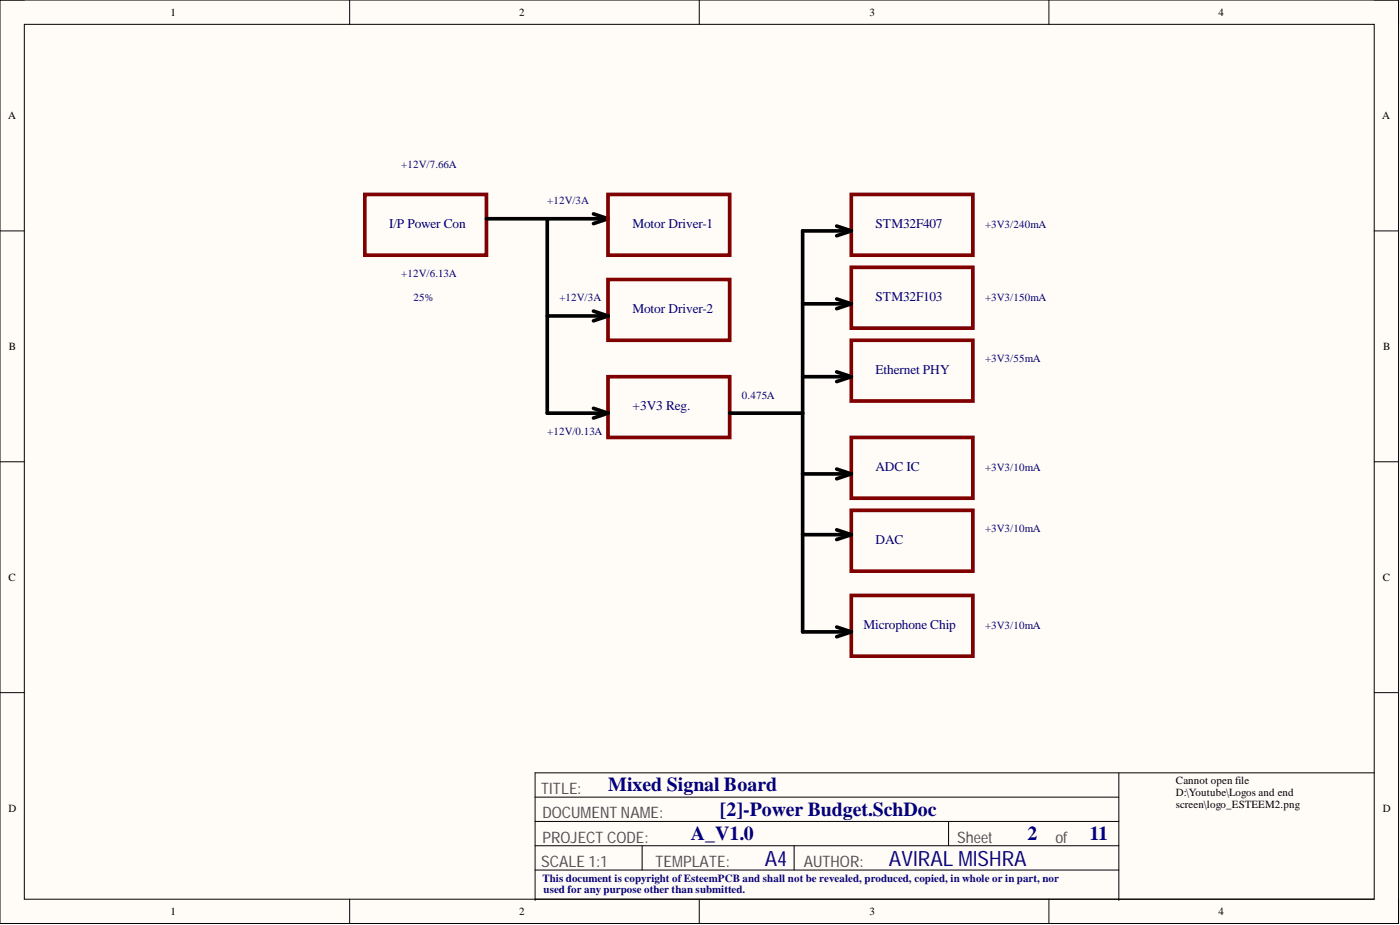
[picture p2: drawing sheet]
<svg xmlns="http://www.w3.org/2000/svg" width="292mm" height="193mm" viewBox="0 0 292 193" stroke-linecap="round" stroke-linejoin="round" font-family="sans-serif">
<path d="M0 0h291.8v192.7h-291.8z" fill-rule="evenodd" fill="#fffcf8"/>
<path d="M0 0h291.8v192.7h-291.8z" fill="none" stroke="#000" stroke-width=".21"/>
<path d="M5.1 5.1h281.6v182.5h-281.6z" fill-rule="evenodd" fill="#fffcf8"/>
<g fill="none" stroke="#000" stroke-width=".21">
<path d="M0 0h5.1M5.1 5.1h281.6v182.5h-281.6zM72.9 0v5.1M145.9 0v5.1M218.8 0v5.1M286.7 0h5.1v5.1M0 48.2h5.1M286.7 48.2h5.1M0 96.3h5.1M286.7 96.3h5.1M0 144.5h5.1M286.7 144.5h5.1"/>
<path d="M111.6 176.4h121.8M111.6 166.3h121.8M111.6 171.4h121.8M134 176.4v5.1M165.7 176.4v5.1M197.9 171.4v5M233.4 161.2v26.6M286.7 161.2h-175.1v26.6M72.9 187.6v5.1M111.6 187.6h175.1M111.6 181.5h121.8M145.9 187.6v5.1"/>
<path d="M218.8 187.6v5.1M291.8 187.6v5.1"/>
</g>
<path d="M76.1 40.6h25.4v12.6h-25.4zM126.9 40.6h25.3v12.6h-25.3zM126.9 58.3h25.3v12.7h-25.3zM177.6 40.6h25.4v12.6h-25.4zM177.6 55.8h25.4v12.6h-25.4zM126.9 78.6h25.3v12.7h-25.3zM177.6 71h25.4v12.7h-25.4zM177.6 91.3h25.4v12.6h-25.4zM177.6 106.5h25.4v12.6h-25.4zM177.6 124.2h25.4v12.7h-25.4z" fill="none" stroke="#800000" stroke-width=".76"/>
<g fill="none" stroke="#000" stroke-width=".76">
<path d="M101.5 45.6h25.4M114.2 45.6v40.6h12.7M123.8 44.6l3.1 1M126.9 45.6l-3.1 1M174.6 47.2l3 1M177.6 48.2h-10.1v83.6h10.1M177.6 48.2l-3 1M114.2 65.9h12.7M123.8 64.9l3.1 1M126.9 65.9l-3.1 1M167.5 63.4h10.1M167.5 78.6h10.1"/>
<path d="M174.6 62.4l3 1M174.6 77.6l3 1M177.6 63.4l-3 1M177.6 78.6l-3 1M123.8 85.2l3.1 1M126.9 86.2l-3.1 1M152.2 86.2h15.3M167.5 98.9h10.1M174.6 97.9l3 1M177.6 98.9l-3 1M167.5 111.5h10.1M174.6 110.5l3 1"/>
<path d="M177.6 111.5l-3 1.1M174.6 130.8l3 1M177.6 131.8l-3 1"/>
</g>
<g font-size="4.4" fill="#0c0087">
<text x="159.6" y="180.6">A4</text>
<text x="185.5" y="180.6">AVIRAL MISHRA</text>
</g>
<g font-size="4.1" fill="#000080">
<text x="126.9" y="165.1">Mixed Signal Board</text>
<text x="150.2" y="170.2">[2]-Power Budget.SchDoc</text>
<text x="144.1" y="175.3">A_V1.0</text>
<text x="214.4" y="175.3">2</text>
<text x="227.3" y="175.3">11</text>
</g>
<g font-size="3.3" fill="#505050">
<text x="112.9" y="165.6">TITLE:</text>
<text x="113.2" y="170.7">DOCUMENTNAME:</text>
<text x="113.2" y="175.8">PROJECTCODE:</text>
<text x="199.7" y="175.8">Sheet</text>
<text x="220.2" y="175.8">of</text>
<text x="112.9" y="180.8">SCALE 1:1</text>
<text x="136.8" y="180.8">TEMPLATE:</text>
<text x="167.7" y="180.8">AUTHOR:</text>
</g>
<g font-size="2.8" fill="#000080">
<text x="81.2" y="47.6">I/P Power Con</text>
<text x="131.9" y="47.6">Motor Driver-1</text>
<text x="182.7" y="47.6">STM32F407</text>
<text x="131.9" y="65.3">Motor Driver-2</text>
<text x="182.7" y="62.8">STM32F103</text>
<text x="182.7" y="78">Ethernet PHY</text>
<text x="131.9" y="85.6">+3V3 Reg.</text>
<text x="182.7" y="98.3">ADC IC</text>
<text x="182.7" y="113.5">DAC</text>
<text x="180.2" y="131.2">Microphone Chip</text>
</g>
<g font-size="2.3">
<text x="35.6" y="3.3">1</text>
<text x="108.3" y="3.3">2</text>
<text x="181.4" y="3.3">3</text>
<text x="254.2" y="3.3">4</text>
<text x="1.7" y="24.8">A</text>
<text x="288.4" y="24.8">A</text>
<text x="1.9" y="73">B</text>
<text x="288.6" y="73">B</text>
<text x="1.8" y="121.2">C</text>
<text x="288.5" y="121.2">C</text>
<text x="245.4" y="163.5">Cannot open file</text>
<text x="245.4" y="166">D:\Youtube\Logos and end</text>
<text x="1.8" y="169.3">D</text>
<text x="245.4" y="168.6">screen\logo_ESTEEM2.png</text>
<text x="288.5" y="169.3">D</text>
<text x="35.6" y="190.9">1</text>
<text x="108.3" y="190.9">2</text>
<text x="181.4" y="190.9">3</text>
<text x="254.2" y="190.9">4</text>
</g>
<g font-size="2.3" fill="#000080">
<text x="83.7" y="35">+12V/7.66A</text>
<text x="114.2" y="42.6">+12V/3A</text>
<text x="205.5" y="47.7">+3V3/240mA</text>
<text x="83.7" y="57.8">+12V/6.13A</text>
<text x="86.3" y="62.9">25%</text>
<text x="116.7" y="62.9">+12V/3A</text>
<text x="205.5" y="62.9">+3V3/150mA</text>
<text x="205.5" y="75.5">+3V3/55mA</text>
<text x="154.8" y="83.2">0.475A</text>
<text x="114.2" y="90.8">+12V/0.13A</text>
<text x="205.5" y="98.4">+3V3/10mA</text>
<text x="205.5" y="111">+3V3/10mA</text>
<text x="205.5" y="131.3">+3V3/10mA</text>
</g>
<g font-size="2.3" fill="#0c0087">
<text x="113.2" y="184">This document is copyright ofEsteemPCB and shall not be revealed, produced, copied, in whole or in part, nor</text>
<text x="113.4" y="186.3">used for any purpose other than submitted.</text>
</g>
</svg>
